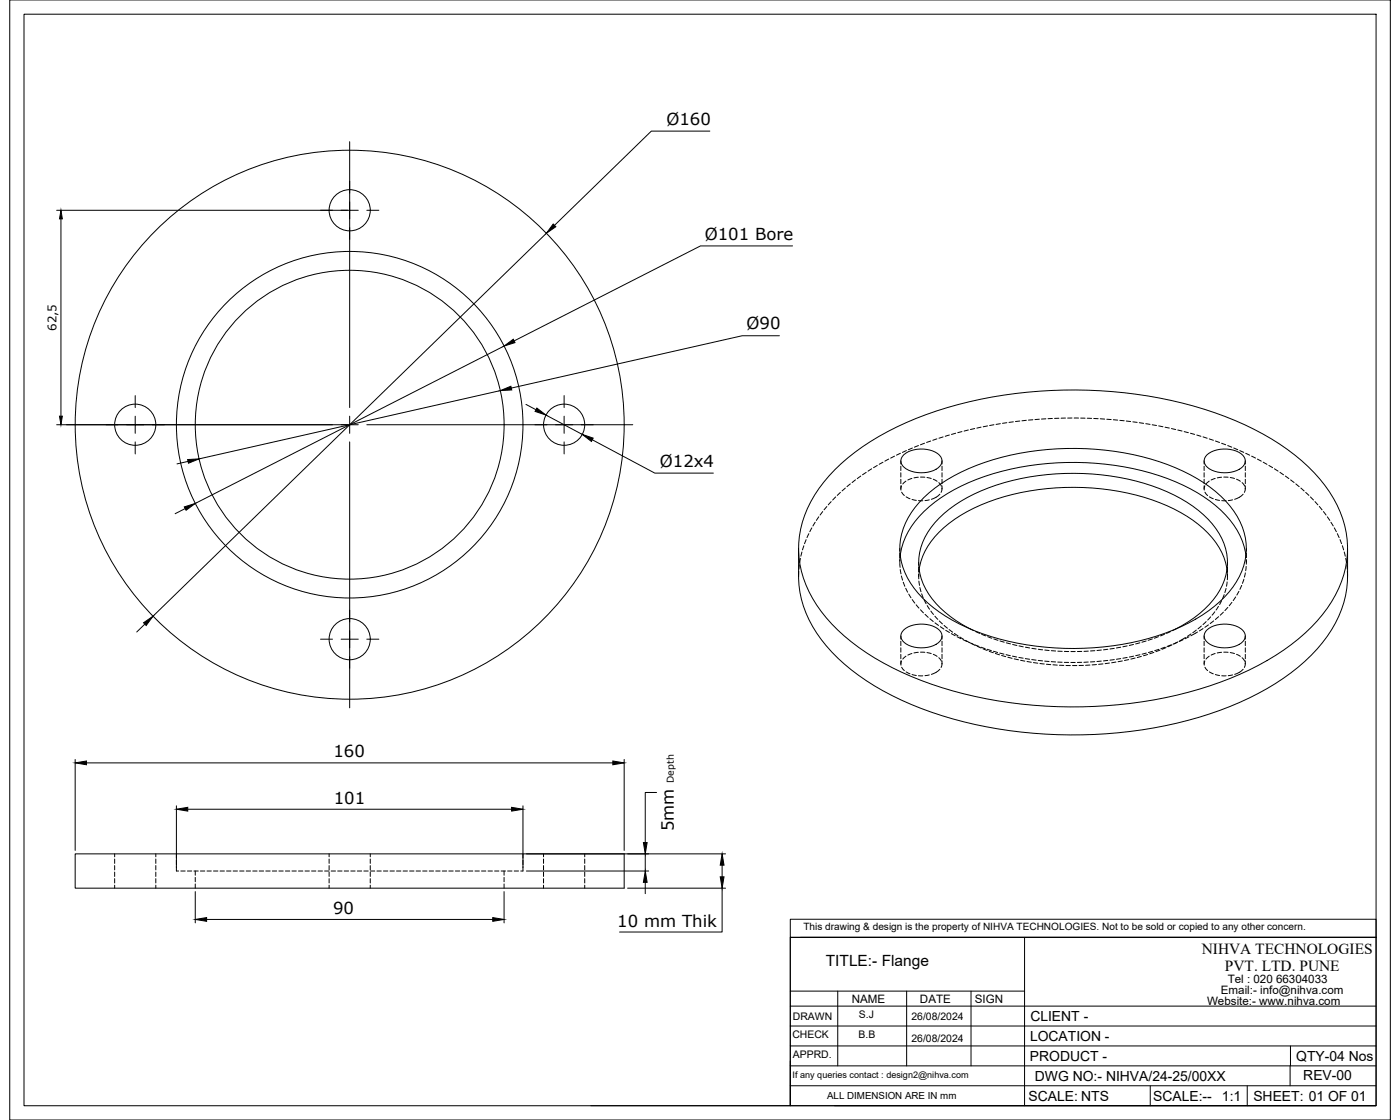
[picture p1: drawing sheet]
<svg xmlns="http://www.w3.org/2000/svg" width="1600mm" height="1280mm" viewBox="0 0 1600 1280" stroke-linecap="round" stroke-linejoin="round" font-family="sans-serif">
<!-- layer: 0 -->
<g fill="none" stroke="#000" stroke-width="1.14">
<path d="M1589 0v1280h-1578v-1280M27 16h1546v1248h-1546zM811 150h-67l-110 108M400 162v304M400 231v9h-10M65 240h332M70 250v226M409 240h-9v10M419 240h14M624 267l-449 437M906 281h-106l-212 109M576 395l-353 180"/>
<path d="M891 384h-43l-264 59M155 452v14M572 446l-345 78M645 452v14M155 476v9h-10M400 476v9h-10M601 462l11 6M624 474l41 22M645 476v9h-10M1180 480h-5M1188 479h-5M1195 479h-5"/>
<path d="M1203 478h-5M1210 478h-5M1218 478h-5M1225 478h-5M1227 478h5M1235 478h5M1242 478h5M1250 478h5M1257 479h5M1265 479h5M1272 480h5M65 485h332"/>
<path d="M164 485h-9v10M409 485h-9v10M419 485h304M654 485h-9v10M1078 499l-5 2M1085 497l-5 2M1092 495l-5 1M1099 493l-5 1M1107 491l-5 2M1114 490l-5 1M1121 488l-5 1M1128 487l-4 1"/>
<path d="M1136 485l-5 1M1143 484l-5 1M1151 483l-5 1M1158 482l-5 1M1165 481l-5 1M1173 480l-5 1M1280 480l5 1M1287 481l5 1M1295 482l4 1M1302 483l5 1M1309 484l5 1M1317 485l5 1"/>
<path d="M1324 487l5 1M1331 488l5 1M1339 490l5 1M1346 491l5 2M1353 493l5 1M1360 495l5 1M1368 497l4 2M1375 499l5 2M155 505v14M400 505v304M645 505v14M677 503l71 38h67"/>
<path d="M1029 518l-5 2M1033 520a34 34 0 0 1 41 0 10 10 0 0 1-4 16 34 34 0 0 1-39-4 9 9 0 0 1 2-12zM1036 515l-5 2M1043 512l-5 2M1050 509l-5 2M1057 506l-5 2M1064 504l-5 2M1071 502l-5 1M1379 520a34 34 0 0 1 41 0 10 10 0 0 1-4 16 34 34 0 0 1-38-4 9 9 0 0 1 1-12zM1382 502l5 1M1389 504l5 2M1396 507l5 1"/>
<path d="M1403 509l5 2M1410 512l4 2M1417 515l4 2M1424 518l4 2M215 527l-13 3M954 537a299 299 0 0 1 129-71 517 517 0 0 1 317 10 265 265 0 0 1 108 71 118 118 0 0 1 30 102 154 154 0 0 1-63 88 369 369 0 0 1-156 63 515 515 0 0 1-266-22 265 265 0 0 1-109-72 118 118 0 0 1-29-101 137 137 0 0 1 39-68zM990 540l-4 3M996 536l-4 2M1002 532l-4 2M1009 528l-4 3M1016 525l-5 2M1022 521l-4 3"/>
<path d="M1029 527v3M1029 533v5M1076 527v3M1076 533v5M1376 527v3M1376 533v5M1423 527v3M1423 533v5M1430 521l5 2M1437 525l4 2M1444 528l4 3M1450 532l4 2"/>
<path d="M1456 536l5 2M1463 540l4 3M966 558l-4 3M972 553l-4 3M978 548l-4 3M984 544l-4 3M1029 540v5M1029 548v5M1029 555v4M1030 555v5M1035 550l-3 3M1042 547l-5 2"/>
<path d="M1049 545l-5 1M1052 545h5M1059 546l5 1M1067 548l4 2M1073 552l3 3M1076 558l-1 5M1076 540v5M1076 548v5M1076 555v4M1376 540v5M1376 548v5M1376 555v4"/>
<path d="M1377 555l-1 5M1382 550l-4 3M1389 547l-5 2M1396 545l-5 1M1398 545h5M1406 546l5 1M1413 548l4 2M1419 552l3 3M1423 558l-1 5M1423 540v5M1423 548v5M1423 555v4"/>
<path d="M1469 544l4 3M1475 548l4 3M1481 553l4 3M1487 558l3 3M945 579l-3 4M950 573l-4 4M955 568l-3 3M960 563l-3 3M1030 562l3 4M1035 568l5 2M1042 571l5 1M1050 572h5"/>
<path d="M1056 568a208 208 0 0 1 99-48 320 320 0 0 1 197 18 134 134 0 0 1 65 58 71 71 0 0 1-13 81 184 184 0 0 1-91 53 322 322 0 0 1-208-13 141 141 0 0 1-68-57 71 71 0 0 1 9-80zM1062 571l-5 1M1074 565l-4 3-6 3M1377 562l3 4M1382 568l4 2M1389 571l5 1M1396 572h5M1409 571l-5 1M1421 565l-5 3-5 3M1492 563l4 3M1497 568l4 3M1503 573l3 4"/>
<path d="M1508 579l3 4M212 581l-12 6M932 597l-3 4M936 591l-3 4M940 585l-3 4M1512 585l3 4M1517 591l3 4M1521 597l3 4M921 617l-2 4M924 610l-2 4M928 603l-3 5M1525 603l2 5"/>
<path d="M1528 610l2 4M1531 617l2 4M913 627v32M915 638l-1 5M916 631l-1 5M919 624l-2 4M1028 627v3M1028 632v5M1028 640v3M1424 637a87 87 0 0 0-35-59 231 231 0 0 0-115-46 315 315 0 0 0-176 23 132 132 0 0 0-63 59l-5 12-2 15M1424 640v5M1424 627v3"/>
<path d="M1424 632v5M1424 640v3M1534 624l1 4M1536 631l1 5M1538 638l1 5M1540 627v32M913 659a126 126 0 0 0 38 86 283 283 0 0 0 113 69 514 514 0 0 0 342-7 256 256 0 0 0 105-73 121 121 0 0 0 29-75M913 653v6M913 645v5M1028 643l1 5M1029 651l1 5M1030 658l1 5"/>
<path d="M1050 643v3M1050 648v5M1050 656v3M1050 657v5M1050 654a74 74 0 0 1 29-51 204 204 0 0 1 107-43 278 278 0 0 1 156 22 112 112 0 0 1 57 55l3 12 1 6M1403 658v5M1403 643v3M1403 648v5M1403 656v3M1423 655l-1 4M1424 647v5M1539 645l1 5"/>
<path d="M1540 653v6M1032 665l2 5M1035 672l2 5M1038 679l3 4M1050 664l1 5M1051 671l1 5M1053 679l2 4M1399 680l-2 4M1401 672l-1 5M1402 665v5M1416 676l-3 4M1419 669l-2 4"/>
<path d="M1421 662l-1 5M1042 685l3 4M1047 691l3 4M1052 697l3 3M1056 685l2 5M1060 692l2 4M1064 698l3 4M1388 699l-3 4M1392 693l-2 4M1396 686l-2 5M1398 700l-4 3M1403 694l-3 4"/>
<path d="M1408 688l-3 4M1412 682l-3 4M166 713l-10 9M1033 720a34 34 0 0 1 41 0 10 10 0 0 1-4 16 34 34 0 0 1-39-4 9 9 0 0 1 2-12zM1057 702l4 3M1063 707l3 3M1068 704l4 4M1068 712l4 3M1073 710l4 3M1075 716l4 3M1079 715l4 3M1085 719l4 3"/>
<path d="M1373 715l-4 4M1375 718l-4 3M1378 710l-3 4M1379 720a34 34 0 0 1 41 0 10 10 0 0 1-4 16 34 34 0 0 1-38-4 9 9 0 0 1 1-12zM1381 714l-4 3M1383 705l-3 4M1387 710l-4 3M1393 705l-4 3M366 730h14M400 721v9h-10M409 730h-9v10M419 730h14"/>
<path d="M1029 727v3M1029 733v5M1076 727v3M1076 733v5M1081 720l4 3M1087 724l5 2M1091 724l4 3M1094 728l4 2M1097 728l4 3M1100 731l5 2M1103 732l5 2M1107 734l5 2"/>
<path d="M1110 735l4 3M1113 721a117 117 0 0 1-58-54 64 64 0 0 1 13-70 171 171 0 0 1 89-48 284 284 0 0 1 185 17 112 112 0 0 1 57 55 66 66 0 0 1-17 70 143 143 0 0 1-42 30M1114 737l5 2M1115 722l4 2M1117 739l4 2M1121 740l5 1M1122 725l4 2M1129 728l4 1M1136 730l4 2M1143 732l5 2M1150 735l5 1M1157 736l5 2"/>
<path d="M1164 738l5 1M1172 740h5M1281 740h-5M1288 738l-5 1M1295 736l-5 2M1303 735l-5 1M1310 732l-5 2M1317 730l-5 2M1324 728l-5 1M1331 725l-5 2M1331 740l-4 1M1338 722l-5 2"/>
<path d="M1338 737l-4 2M1339 737l-4 2M1345 734l-4 2M1346 734l-4 2M1352 731l-5 2M1355 728l-7 4M1359 728l-5 2M1361 724l-4 3M1367 720l-4 3M1368 722l-7 5M1376 727v3M1376 733v5"/>
<path d="M1423 727v3M1423 733v5M1029 740v5M1029 748v5M1029 755v4M1030 755v5M1035 750l-3 3M1042 747l-5 2M1049 745l-5 1M1052 745h5M1059 746l5 1M1067 748l4 2"/>
<path d="M1073 752l3 4M1076 758l-1 5M1076 740v5M1076 748v5M1076 755v4M1123 742l5 1M1128 742l5 2M1130 744l5 2M1135 744l5 2M1137 747l5 1M1142 746l5 2M1145 749l4 1"/>
<path d="M1150 748l5 1M1152 751l5 1M1157 750l5 1M1159 753l5 1M1164 751l5 1M1166 755h5M1172 753h5M1174 756l5 1M1179 754h5M1179 741l5 1M1181 757l5 1M1186 755h5"/>
<path d="M1187 742l4 1M1188 758l5 1M1194 755l5 1M1194 743h5M1196 759l5 1M1201 756h5M1201 744h5M1203 760h5M1209 757h5M1209 744h5M1216 757h5M1216 744l5 1"/>
<path d="M1224 757h5M1224 745h5M1236 757h-5M1236 744l-5 1M1244 757h-5M1244 744h-5M1246 760h-5M1251 756h-5M1251 744h-5M1253 759l-5 1M1258 755l-4 1M1259 743h-5"/>
<path d="M1260 759h-5M1266 755h-5M1266 742l-5 1M1268 758h-5M1273 754h-5M1273 741l-5 1M1275 757h-5M1281 753h-5M1283 755l-5 1M1288 751l-5 1M1290 754l-5 1M1295 750l-4 1"/>
<path d="M1297 752l-5 1M1303 748l-5 1M1304 750l-4 1M1310 746l-5 2M1311 748l-4 1M1317 744l-5 2M1319 746l-5 1M1324 742l-5 2M1326 743l-5 2M1332 740l-4 2M1376 740v5M1376 748v5"/>
<path d="M1376 755v4M1377 755l-1 5M1382 750l-4 3M1389 747l-5 2M1396 745l-5 1M1398 745h5M1406 746l5 1M1413 748l4 2M1419 752l3 4M1423 758l-1 5M1423 740v5M1423 748v5"/>
<path d="M1423 755v4M1030 762l3 4M1035 768l5 2M1042 771l5 1M1050 772h5M1062 771l-5 1M1074 765l-4 3-6 3M1211 760h5M1218 760l5 1M1226 761h5M1238 760h-5M1377 762l3 4"/>
<path d="M1382 768l4 2M1389 771l5 1M1396 772h5M1409 771l-5 1M1421 765l-5 3-5 3M86 868v104M99 872h601M713 868v104M750 906h-13v57M202 921v74h2M215 925h370M598 921v74h-3"/>
<path d="M86 976h627v39h-627zM131 976v3M178 976v3M376 976v3M423 976v3M602 976h227M621 976v3M668 976v3M737 976v19M131 982v5M131 989v5M131 997v5"/>
<path d="M178 982v5M178 989v5M178 997v5M207 995h5M214 995h5M222 995h5M223 995v5M229 995h5M237 995h4M244 995h5M251 995h5M259 995h5"/>
<path d="M266 995h5M274 995h5M281 995h5M289 995h5M296 995h5M304 995h5M311 995h5M319 995h5M326 995h5M334 995h5M341 995h5M349 995h5"/>
<path d="M356 995h5M363 995h5M371 995h5M376 982v5M376 989v5M376 997v5M378 995h5M386 995h5M393 995h5M401 995h5M408 995h5M416 995h5"/>
<path d="M423 982v5M423 989v5M423 997v5M423 995h5M431 995h5M438 995h5M446 995h5M453 995h5M461 995h5M468 995h5M476 995h5M483 995h5"/>
<path d="M490 995h5M498 995h5M505 995h5M513 995h5M520 995h5M528 995h5M535 995h5M543 995h5M550 995h5M558 995h5M565 995h5M573 995h5"/>
<path d="M576 995v5M580 995h5M588 995h5M602 995h139M621 982v5M621 989v5M621 997v5M668 982v5M668 989v5M668 997v5M825 989v13M131 1004v5"/>
<path d="M131 1012v3M178 1004v5M178 1012v3M223 1003v5M223 1010v5M223 1019v36M376 1004v5M376 1012v3M423 1004v5M423 1012v3M576 1003v5M576 1010v5"/>
<path d="M576 1019v36M621 1004v5M621 1012v3M668 1004v5M668 1012v3M717 1015h112M737 1008v13M825 1015v50h-117M236 1051h327M903 1050h670v21h-670zM903 1071h670v193h-670zM903 1071v193h-228"/>
<path d="M914 1071h659M1171 1071v193M903 1133h268M957 1133v85M1036 1133v85M1110 1133v85M903 1150h670M903 1172h670M903 1195h670M1475 1195v23M903 1218h670M1474 1218v23"/>
<path d="M903 1241h670M1314 1241v23M1425 1241v23M954 1264h619"/>
<circle cx="400" cy="240" r="24"/>
<circle cx="155" cy="485" r="24"/>
<circle cx="400" cy="485" r="314"/>
<circle cx="400" cy="485" r="198"/>
<circle cx="400" cy="485" r="176"/>
<circle cx="645" cy="485" r="24"/>
<circle cx="400" cy="730" r="24"/>
</g>
<g fill="#000" stroke="#000" stroke-width="1.14">
<path d="M70 240l1 10h-3zM632 256l3 3-11 8zM576 395l11-7 2 4zM572 446l12-5 1 5zM68 476h3l-1 9zM613 466l11 8-13-4zM665 496l13 5-2 3zM214 525l13-1-12 5zM211 579l12-4-10 8zM164 712l11-8-8 11zM86 872l13-2v4zM700 870l13 2-13 2z"/>
<path d="M202 925l13-2v4zM585 923l13 2-13 2zM735 963h5l-3 13zM825 976l2 13h-4zM737 995l3 13h-5zM823 1002h4l-2 13zM223 1051l13-2v4zM563 1049l13 2-13 2z"/>
</g>
<g font-size="18.9">
<text x="762" y="143">Ø160</text>
<text x="805" y="274">Ø101 Bore</text>
<text x="853" y="376">Ø90</text>
<text x="754" y="533">Ø12x4</text>
<text x="381" y="866">160</text>
<text x="381" y="918">101</text>
<text x="770" y="950" transform="rotate(-90 770 950)">5mm</text>
<text x="381" y="1044">90</text>
<text x="705" y="1059">10 mm Thik</text>
</g>
<text font-size="17.7" x="944" y="1103">TITLE:- Flange</text>
<g font-size="17.6">
<text x="1373" y="1090">NIHVA TECHNOLOGIES</text>
<text x="1400" y="1110">PVT. LTD. PUNE</text>
</g>
<g font-size="15.9">
<text x="1177" y="1167">CLIENT -</text>
<text x="1177" y="1189">LOCATION -</text>
<text x="1177" y="1212">PRODUCT -</text>
<text x="1481" y="1212">QTY-04 Nos</text>
<text x="1183" y="1235">DWG NO:- NIHVA/24-25/00XX</text>
<text x="1489" y="1235">REV-00</text>
<text x="1175" y="1258">SCALE: NTS</text>
<text x="1318" y="1258">SCALE:--</text>
<text x="1396" y="1258">1:1</text>
<text x="1432" y="1258">SHEET: 01 OF 01</text>
</g>
<text font-size="13.5" x="65" y="378" transform="rotate(-90 65 378)">62,5</text>
<g font-size="13.2">
<text x="1403" y="1123">Tel : 020 66304033</text>
<text x="1395" y="1136">Email:- info@nihva.com</text>
<text x="973" y="1146">NAME</text>
<text x="1051" y="1146">DATE</text>
<text x="1114" y="1146">SIGN</text>
<text x="1379" y="1148">Website:- www.nihva.com</text>
</g>
<g font-size="11.9">
<text x="981" y="1164">S.J</text>
<text x="906" y="1166">DRAWN</text>
<text x="1042" y="1165">26/08/2024</text>
<text x="906" y="1186">CHECK</text>
<text x="981" y="1186">B.B</text>
<text x="1042" y="1191">26/08/2024</text>
<text x="906" y="1209">APPRD.</text>
</g>
<text font-size="11.5" x="918" y="1063">This drawing &amp; design is the property of NIHVA TECHNOLOGIES. Not to be sold or copied to any other concern.</text>
<text font-size="11.1" x="945" y="1256">ALL DIMENSION ARE IN mm</text>
<text font-size="10.8" x="770" y="895" transform="rotate(-90 770 895)">Depth</text>
<text font-size="10.4" x="906" y="1232">If any queries contact : design2@nihva.com</text>
</svg>
